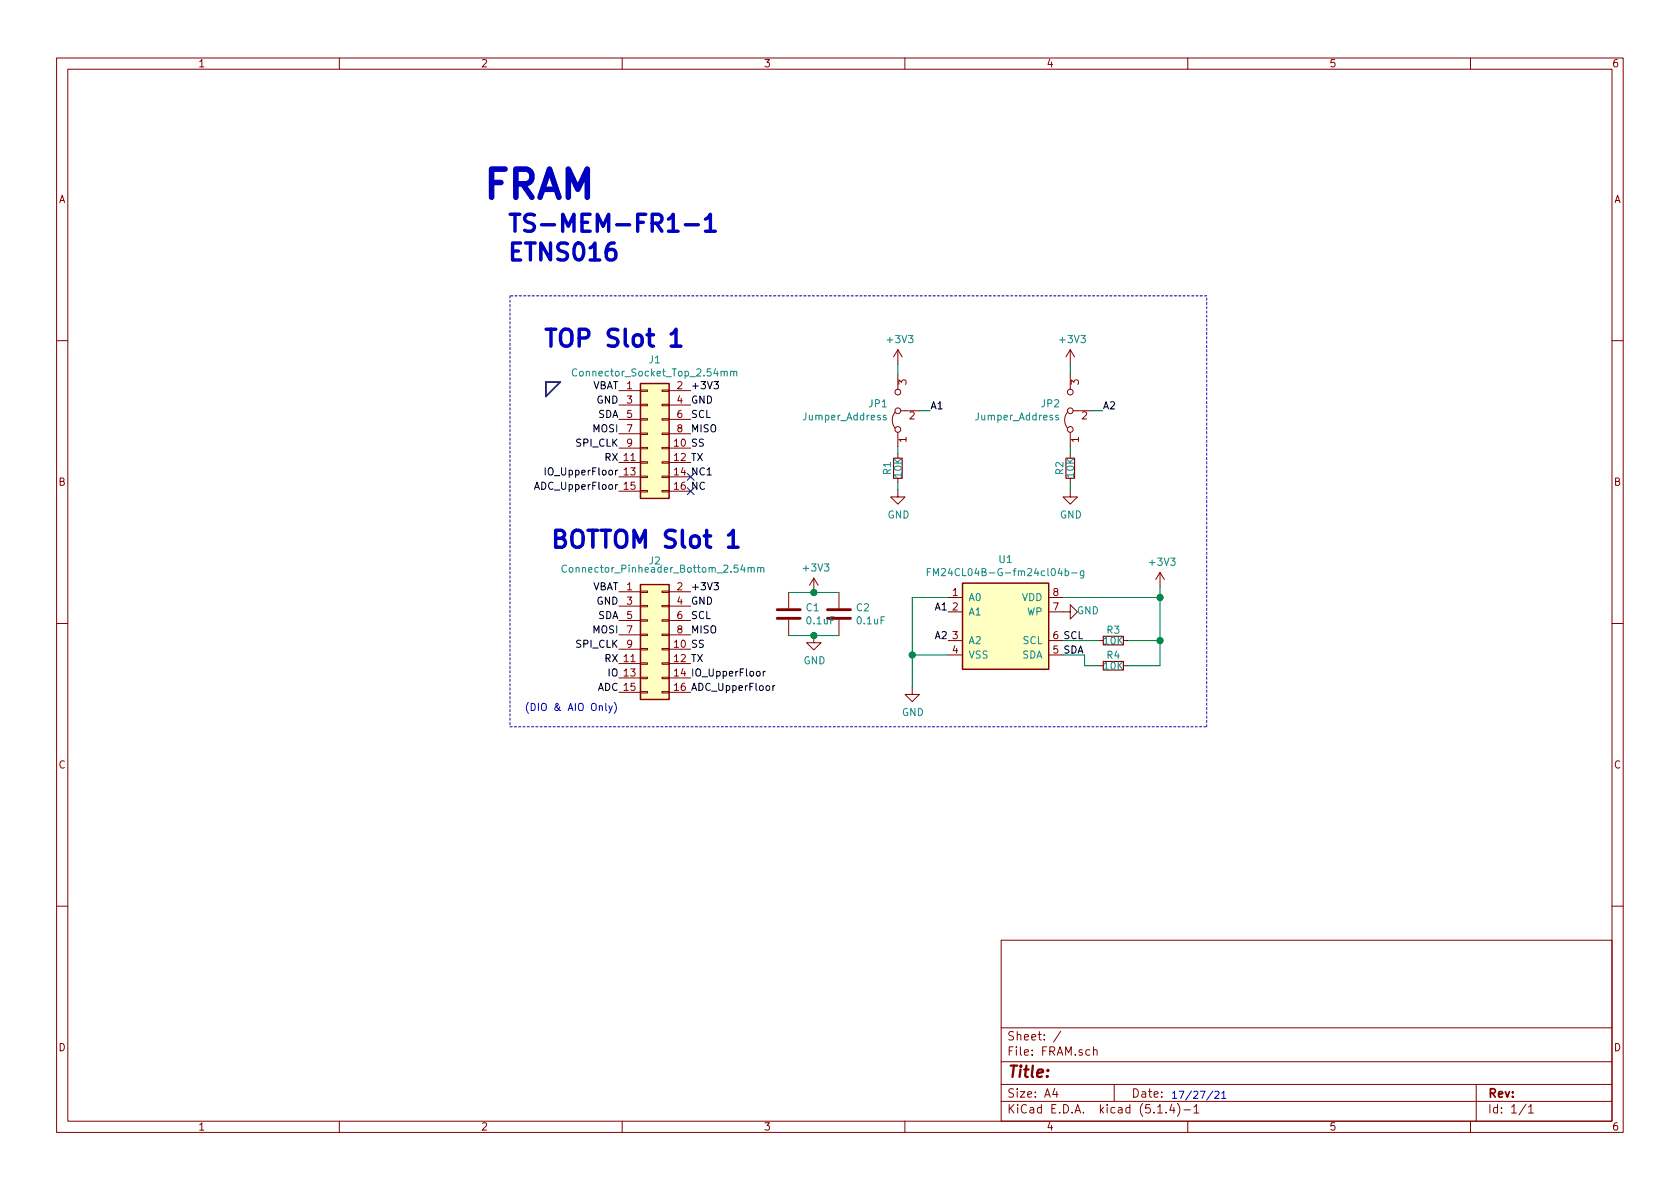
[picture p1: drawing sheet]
<svg xmlns="http://www.w3.org/2000/svg" width="297mm" height="210mm" viewBox="0 0 297 210" stroke-linecap="round" stroke-linejoin="round" font-family="sans-serif">
<g fill="none" stroke="#840000" stroke-width=".18">
<path d="M10 10.3h277v189.9h-277zM12 12.2h273v186.1h-273zM60 10.3v1.9M110 10.3v1.9M160 10.3v1.9M210 10.3v1.9M260 10.3v1.9M10 60.2h2M109.4 69.1h3.8M109.4 79.2h3.8M109.4 71.6h3.8M109.4 74.2h3.8"/>
<path d="M109.4 76.7h3.8M113.2 79.1h1.3v.3h-1.3zM113.2 74h1.3v.3h-1.3zM113.2 71.5h1.3v.2h-1.3zM113.2 69h1.3v.2h-1.3zM113.2 76.6h1.3v.2h-1.3zM117 79.1h1.3v.3h-1.3zM117 74h1.3v.3h-1.3zM117 71.5h1.3v.2h-1.3zM117 69h1.3v.2h-1.3zM117 76.6h1.3v.2h-1.3zM118.3 69.1h3.8"/>
<path d="M118.3 79.2h3.8M118.3 71.6h3.8M118.3 74.2h3.8M118.3 76.7h3.8M158.2 72.9a2.26 2.26 0 0 0 0 2.8M158.7 61.8v2.6M158.7 66.3v2.5M158.7 76.4v2.6M158.7 61.8l-.7 1.3M158.7 61.8l.8 1.3M159.3 72.6h3.3M188.7 72.9a2.26 2.26 0 0 0 0 2.8"/>
<path d="M189.2 61.8v2.6M189.2 66.3v2.5M189.2 76.4v2.6M189.2 61.8l-.7 1.3M189.2 61.8l.8 1.3M189.7 72.6h3.3M285 60.2h2M109.4 81.8h3.8M109.4 84.3h3.8M109.4 86.9h3.8M113.2 81.7h1.3v.2h-1.3zM113.2 84.2h1.3v.2h-1.3z"/>
<path d="M113.2 86.7h1.3v.3h-1.3zM117 81.7h1.3v.2h-1.3zM117 84.2h1.3v.2h-1.3zM117 86.7h1.3v.3h-1.3zM118.3 81.8h3.8M118.3 84.3h3.8M118.3 86.9h3.8M158.7 86.6v1.3h1.3l-1.3 1.2-1.2-1.2h1.2M158.7 80.3v.7M158.7 84.6v.7M189.2 86.6v1.3h1.3l-1.3 1.2-1.2-1.2h1.2M189.2 80.3v.7"/>
<path d="M189.2 84.6v.7M10 110.3h2M109.4 104.6h3.8M109.4 114.8h3.8M109.4 117.3h3.8M109.4 119.9h3.8M109.4 107.2h3.8M109.4 109.7h3.8M109.4 112.3h3.8M113.2 117.2h1.3v.3h-1.3zM113.2 119.8h1.3v.2h-1.3zM113.2 114.7h1.3v.2h-1.3z"/>
<path d="M113.2 109.6h1.3v.2h-1.3zM113.2 107.1h1.3v.2h-1.3zM113.2 104.5h1.3v.3h-1.3zM113.2 112.1h1.3v.3h-1.3zM117 117.2h1.3v.3h-1.3zM117 119.8h1.3v.2h-1.3zM117 114.7h1.3v.2h-1.3zM117 109.6h1.3v.2h-1.3zM117 107.1h1.3v.2h-1.3zM117 104.5h1.3v.3h-1.3zM117 112.1h1.3v.3h-1.3zM118.3 104.6h3.8"/>
<path d="M118.3 114.8h3.8M118.3 117.3h3.8M118.3 119.9h3.8M118.3 107.2h3.8M118.3 109.7h3.8M118.3 112.3h3.8M139.4 104.8v2.8M139.4 109.6v2.8M143.9 112.4v1.3h1.3l-1.3 1.2-1.3-1.2h1.3M143.9 102.2l-.8 1.3M143.9 102.2v2.6M143.9 102.2l.8 1.3"/>
<path d="M148.3 104.8v2.8M148.3 109.6v2.8M167.6 105.7h2.6M167.6 108.2h2.6M167.6 113.3h2.6M167.6 115.8h2.6M185.4 108.2h3.8v-1.3l1.3 1.3-1.3 1.3v-1.3M185.4 105.7h2.6M185.4 113.3h2.6M185.4 115.8h2.6M194.3 113.3h.8M194.3 117.7h.8"/>
<path d="M198.6 113.3h.8M198.6 117.7h.8M205.1 101.2l-.8 1.3M205.1 101.2v2.6M205.1 101.2l.8 1.3M285 110.3h2M109.4 122.4h3.8M113.2 122.3h1.3v.2h-1.3zM117 122.3h1.3v.2h-1.3zM118.3 122.4h3.8M161.3 121.5v1.3h1.3l-1.3 1.3-1.3-1.3h1.3M10 160.2h2"/>
<path d="M177 166.3h108v32h-108zM285 160.2h2M60 198.3v1.9M110 198.3v1.9M160 198.3v1.9M177 194.8h108M177 191.8h108M177 187.8h108M177 181.8h108M186.5 192.5l-.4 1h1M186.8 193v1M187.6 182.3l-1.3 2"/>
<path d="M193.3 185.7l.2-.1 .4 .1 .1 .9M193.3 185.1v1.5M197 191.8v3M204.7 196.8h.8M206.2 196.7v.1M207.2 195.2l-.4 1.1h.9M207.5 195.8v1M208.2 195.1a1.71 1.71 0 0 1 0 2.3M209.3 196.3h1.2M210 198.3v1.9M211.1 195.8l.4-.5v1.5M211.1 196.8h.9"/>
<path d="M260 198.3v1.9M261 191.8v6.5M269.8 195.2l-1.2 2M270.3 195.8l.4-.5v1.5M270.3 196.8h.8"/>
<circle cx="158.8" cy="75.9" r=".51"/>
<circle cx="158.8" cy="72.6" r=".51"/>
<circle cx="158.8" cy="69.3" r=".51"/>
<circle cx="189.2" cy="75.9" r=".51"/>
<circle cx="189.2" cy="72.6" r=".51"/>
<circle cx="189.2" cy="69.3" r=".51"/>
</g>
<g fill="none" stroke="#008484" stroke-width=".18">
<path d="M102 65.3a.51 .51 0 0 0-.7 0 .51 .51 0 0 0-.1 .7 .46 .46 0 0 0 .2 .4 .46 .46 0 0 0 .6 0M128 65.8l.2-.1h.3l.1 .8M129.2 65.8l.2-.1h.3v.8M129.2 65.7v.8M129.7 65.8l.2-.1h.3l.1 .8M156.6 73.5l-.3-.1-.1 .2v.2l.4 .1v.3h-.4M187.1 73.5l-.3-.1-.2 .2 .1 .2 .4 .1v.3h-.5M100.2 100a.6 .6 0 0 0-.9 .5 .6 .6 0 0 0 .6 .7l.3-.1M132.3 100.5l.1-.2 .3 .1 .1 .8M132.8 100.5l.2-.2 .3 .1v.8M134 100.5l.1-.2 .3 .1 .1 .8M134 100.3v.9"/>
<path d="M134.5 100.5l.2-.2 .3 .1 .1 .8M164 101.1h.4M164.6 100.5h-.6v1.3M165 101.8v-1.3l.5 .9 .4-.9v1.3M189.5 101.3h.9M191.6 101v1l-.2 .2h-.3M191.6 101h-.4l-.2 .2 .1 .5h.5"/>
</g>
<g fill="#ffffc2" stroke="#ffffc2" stroke-width=".18">
<path d="M113.2 67.8h5.1v20.3h-5.1z"/>
<path d="M113.2 103.4h5.1v20.3h-5.1z"/>
<path d="M170.2 103.1h15.2v15.3h-15.2z"/>
</g>
<path d="M113.2 67.8h5.1v20.3h-5.1zM113.2 103.4h5.1v20.3h-5.1zM170.2 103.1h15.2v15.3h-15.2z" fill="none" stroke="#840000" stroke-width=".25"/>
<path d="M158 81h1.5v3.6h-1.5zM188.5 81h1.5v3.6h-1.5zM195.1 112.5h3.5v1.5h-3.5zM195.1 117h3.5v1.5h-3.5z" fill="none" stroke="#840000" stroke-width=".2"/>
<path d="M137.4 109.3h4.1M137.4 107.8h4.1M146.3 109.3h4.1M146.3 107.8h4.1" fill="none" stroke="#840000" stroke-width=".51"/>
<path d="M90.2 52.3v76.2M213.4 52.3h-123.2M90.2 128.5h123.2M213.4 128.5v-76.2" fill="none" stroke="#0000c2" stroke-width=".18" stroke-dasharray=".4 .4"/>
<path d="M96.5 67.6h2.6l-2.6 2.5z" fill="none" stroke="#000084" stroke-width=".3"/>
<g fill="none" stroke="#008400" stroke-width=".18">
<path d="M158.7 64.4v1.9M158.7 79v1.3M162.6 72.6h1.9M189.2 64.4v1.9M189.2 79v1.3M193 72.6h1.9M158.7 85.3v1.3M189.2 85.3v1.3M139.4 104.8h8.9M139.4 112.4h8.9M161.3 115.8h6.3M167.6 105.7h-6.3v15.8"/>
<path d="M188 115.8h3.8v1.9h2.5M188 105.7h17.1M188 113.3h6.3M199.4 113.3h5.7M205.1 103.8v13.9h-5.7"/>
</g>
<path d="M126.2 67.5h.8l-.4 .5 .4 .1v.5l-.2 .2-.6-.2M96.4 82.7v1.3M126.2 103h.8l-.4 .5 .4 .2v.5l-.2 .1-.6-.1M135 118.7v.9M135.3 118.7l-.3 .2M136.7 121.3v.8M137 121.3h-.2l-.1 .2" fill="none" stroke="#000" stroke-width=".18"/>
<path d="M107.1 124.4v1.1l.2 .1M107.6 124.8l.3 .8M108.3 124.8l-.5 1.2-.2 .1M108.6 124.2a1.4 1.4 0 0 1 0 1.9M214.5 192.9l-1.1 1.6M214.8 193.1l.5-.1 .2 .3-.7 .9h.7M216 193.3l.4-.3v1.2M216 194.2h.7" fill="none" stroke="#0000c2" stroke-width=".18"/>
<path d="M121.2 39.7h2.3M124.7 38.8l.6-.5 .3-.4v3M118.2 40.9h1.7M118.7 59.1l.3-.2 .5-.7v3M124.7 40.9h1.8M118.7 61.2h1.7M128.8 94.6l.6-.4 .2-.4v3M128.8 96.8h1.7" fill="none" stroke="#0000c2" stroke-width=".61"/>
<g fill="#008400" stroke="#008400" stroke-width=".25">
<circle cx="143.9" cy="112.4" r=".51"/>
<circle cx="205.1" cy="105.7" r=".51"/>
<circle cx="161.3" cy="115.8" r=".51"/>
<circle cx="205.1" cy="113.3" r=".51"/>
<circle cx="143.9" cy="104.8" r=".51"/>
</g>
<path d="M121.5 86.3l1.2 1.2M121.5 83.7l1.2 1.2M122.7 86.3l-1.2 1.2M122.7 83.7l-1.2 1.2" fill="none" stroke="#000084" stroke-width=".18"/>
<text font-size="7" fill="#0000c2" x="85.1" y="35.1">FRAM</text>
<g font-size="4.2" fill="#0000c2">
<text x="89.5" y="41">TS-MEM-FR1-1</text>
<text x="89.5" y="46.1">ETNS016</text>
<text x="95.9" y="61.4">TOP Slot 1</text>
<text x="97.2" y="96.9">BOTTOM Slot 1</text>
</g>
<text font-size="2.8" fill="#840000" x="178" y="190.5">Title:</text>
<g font-size="2.1" fill="#840000">
<text x="178" y="184">Sheet: /</text>
<text x="178" y="186.7">File: FRAM.sch</text>
<text x="178" y="196.9">KiCad E.D.A. kicad (5.1.4)-1</text>
<text x="178" y="194.1">Size: A4</text>
<text x="200" y="194.1">Date:</text>
<text x="263" y="194.1">Rev:</text>
<text x="263" y="196.9">Id: 1/1</text>
</g>
<g font-size="1.8" fill="#840000">
<text x="35" y="11.9">1</text>
<text x="85" y="11.9">2</text>
<text x="135" y="11.9">3</text>
<text x="185" y="11.9">4</text>
<text x="235" y="11.9">5</text>
<text x="285" y="11.9">6</text>
<text x="10.4" y="35.9">A</text>
<text x="285.4" y="35.9">A</text>
<text x="110.8" y="68.8">1</text>
<text x="110.8" y="71.4">3</text>
<text x="119.7" y="68.8">2</text>
<text x="119.7" y="71.4">4</text>
<text x="160.3" y="68" transform="rotate(-90 160.3 68)">3</text>
<text x="190.8" y="68" transform="rotate(-90 190.8 68)">3</text>
<text x="110.8" y="73.9">5</text>
<text x="110.8" y="76.4">7</text>
<text x="119.7" y="73.9">6</text>
<text x="119.7" y="76.4">8</text>
<text x="160.8" y="74.2">2</text>
<text x="191.3" y="74.2">2</text>
<text x="110.8" y="79">9</text>
<text x="160.3" y="78.2" transform="rotate(-90 160.3 78.2)">1</text>
<text x="190.8" y="78.2" transform="rotate(-90 190.8 78.2)">1</text>
<text x="10.4" y="85.9">B</text>
<text x="110.4" y="84.1">13</text>
<text x="110.4" y="86.6">15</text>
<text x="285.4" y="85.9">B</text>
<text x="110.8" y="104.4">1</text>
<text x="110.8" y="106.9">3</text>
<text x="119.7" y="104.4">2</text>
<text x="119.7" y="106.9">4</text>
<text x="168.4" y="105.4">1</text>
<text x="168.4" y="107.9">2</text>
<text x="186.2" y="107.9">7</text>
<text x="186.2" y="105.4">8</text>
<text x="110.8" y="109.5">5</text>
<text x="110.8" y="112">7</text>
<text x="119.7" y="109.5">6</text>
<text x="119.7" y="112">8</text>
<text x="168.4" y="113">3</text>
<text x="110.8" y="114.5">9</text>
<text x="168.4" y="115.6">4</text>
<text x="10.4" y="135.9">C</text>
<text x="285.4" y="135.9">C</text>
<text x="10.4" y="185.9">D</text>
<text x="285.4" y="185.9">D</text>
<text x="35" y="199.9">1</text>
<text x="85" y="199.9">2</text>
<text x="135" y="199.9">3</text>
<text x="185" y="199.9">4</text>
<text x="235" y="199.9">5</text>
<text x="285" y="199.9">6</text>
</g>
<g font-size="1.8" fill="#008484">
<text x="114.8" y="64.3">J1</text>
<text x="157" y="60.7">+3V3</text>
<text x="187.5" y="60.7">+3V3</text>
<text x="102.1" y="66.6">Connector_Socket_Top_2.54mm</text>
<text x="142.2" y="74.3">Jumper_Address</text>
<text x="153.7" y="72">JP1</text>
<text x="172.7" y="74.3">Jumper_Address</text>
<text x="184.1" y="72">JP2</text>
<text x="157.5" y="83.9" transform="rotate(-90 157.5 83.9)">R1</text>
<text x="188" y="83.9" transform="rotate(-90 188 83.9)">R2</text>
<text x="159.4" y="84.4" transform="rotate(-90 159.4 84.4)">10K</text>
<text x="189.9" y="84.4" transform="rotate(-90 189.9 84.4)">10K</text>
<text x="156.9" y="91.7">GND</text>
<text x="187.4" y="91.7">GND</text>
<text x="100.7" y="101.3">Connector_Pinheader_Bottom_2.54mm</text>
<text x="114.8" y="99.8">J2</text>
<text x="142.2" y="101.1">+3V3</text>
<text x="166.3" y="101.9">FM24CL04B-G-fm24cl04b-g</text>
<text x="176.7" y="99.6">U1</text>
<text x="203.4" y="100">+3V3</text>
<text x="171.2" y="106.3">A0</text>
<text x="180.7" y="106.3">VDD</text>
<text x="142.6" y="108.1">C1</text>
<text x="142.7" y="110.4">0.1uF</text>
<text x="151.5" y="108.1">C2</text>
<text x="151.6" y="110.4">0.1uF</text>
<text x="171.2" y="108.8">A1</text>
<text x="171.2" y="113.9">A2</text>
<text x="180.9" y="113.9">SCL</text>
<text x="181.6" y="108.8">WP</text>
<text x="190.4" y="108.6">GND</text>
<text x="195.2" y="114">10K</text>
<text x="195.7" y="112.1">R3</text>
<text x="142.1" y="117.5">GND</text>
<text x="171.2" y="116.5">VSS</text>
<text x="180.7" y="116.5">SDA</text>
<text x="195.2" y="118.4">10K</text>
<text x="195.7" y="116.5">R4</text>
<text x="159.5" y="126.6">GND</text>
</g>
<g font-size="1.8">
<text x="104.6" y="68.8">VBAT</text>
<text x="105.5" y="71.4">GND</text>
<text x="122.1" y="68.8">+3V3</text>
<text x="122.1" y="71.4">GND</text>
<text x="104.9" y="76.4">MOSI</text>
<text x="105.7" y="73.9">SDA</text>
<text x="122.1" y="76.4">MISO</text>
<text x="122.1" y="73.9">SCL</text>
<text x="164.5" y="72.4">A1</text>
<text x="194.9" y="72.4">A2</text>
<text x="102" y="79">SPI_CLK</text>
<text x="107" y="81.5">RX 11</text>
<text x="119.3" y="79">10 SS</text>
<text x="119.3" y="81.5">12 TX</text>
<text x="95.1" y="86.6">ADC_UpperFloor</text>
<text x="97" y="84.1">IO_UpperFloor</text>
<text x="119.3" y="84.1">14 NC1</text>
<text x="119.3" y="86.6">16 NC</text>
<text x="104.6" y="104.4">VBAT</text>
<text x="105.5" y="106.9">GND</text>
<text x="122.1" y="106.9">GND</text>
<text x="122.1" y="104.4">+3V3</text>
<text x="165.4" y="107.9">A1</text>
<text x="104.9" y="112">MOSI</text>
<text x="105.7" y="109.5">SDA</text>
<text x="122.1" y="109.5">SCL</text>
<text x="122.1" y="112">MISO</text>
<text x="165.4" y="113">A2</text>
<text x="186.2" y="113">6 SCL</text>
<text x="102" y="114.5">SPI_CLK</text>
<text x="107" y="117.1">RX 11</text>
<text x="107.5" y="119.6">IO 13</text>
<text x="119.3" y="114.5">10 SS</text>
<text x="119.3" y="117.1">12 TX</text>
<text x="119.3" y="119.6">14 IO_UpperFloor</text>
<text x="186.2" y="115.6">5 SDA</text>
<text x="105.6" y="122.2">ADC 15</text>
<text x="119.3" y="122.2">16 ADC_UpperFloor</text>
</g>
<g font-size="1.8" fill="#0000c2">
<text x="92.7" y="125.7">(DIO &amp; AIO Only)</text>
<text x="207" y="194.3">17/27/21</text>
</g>
</svg>
